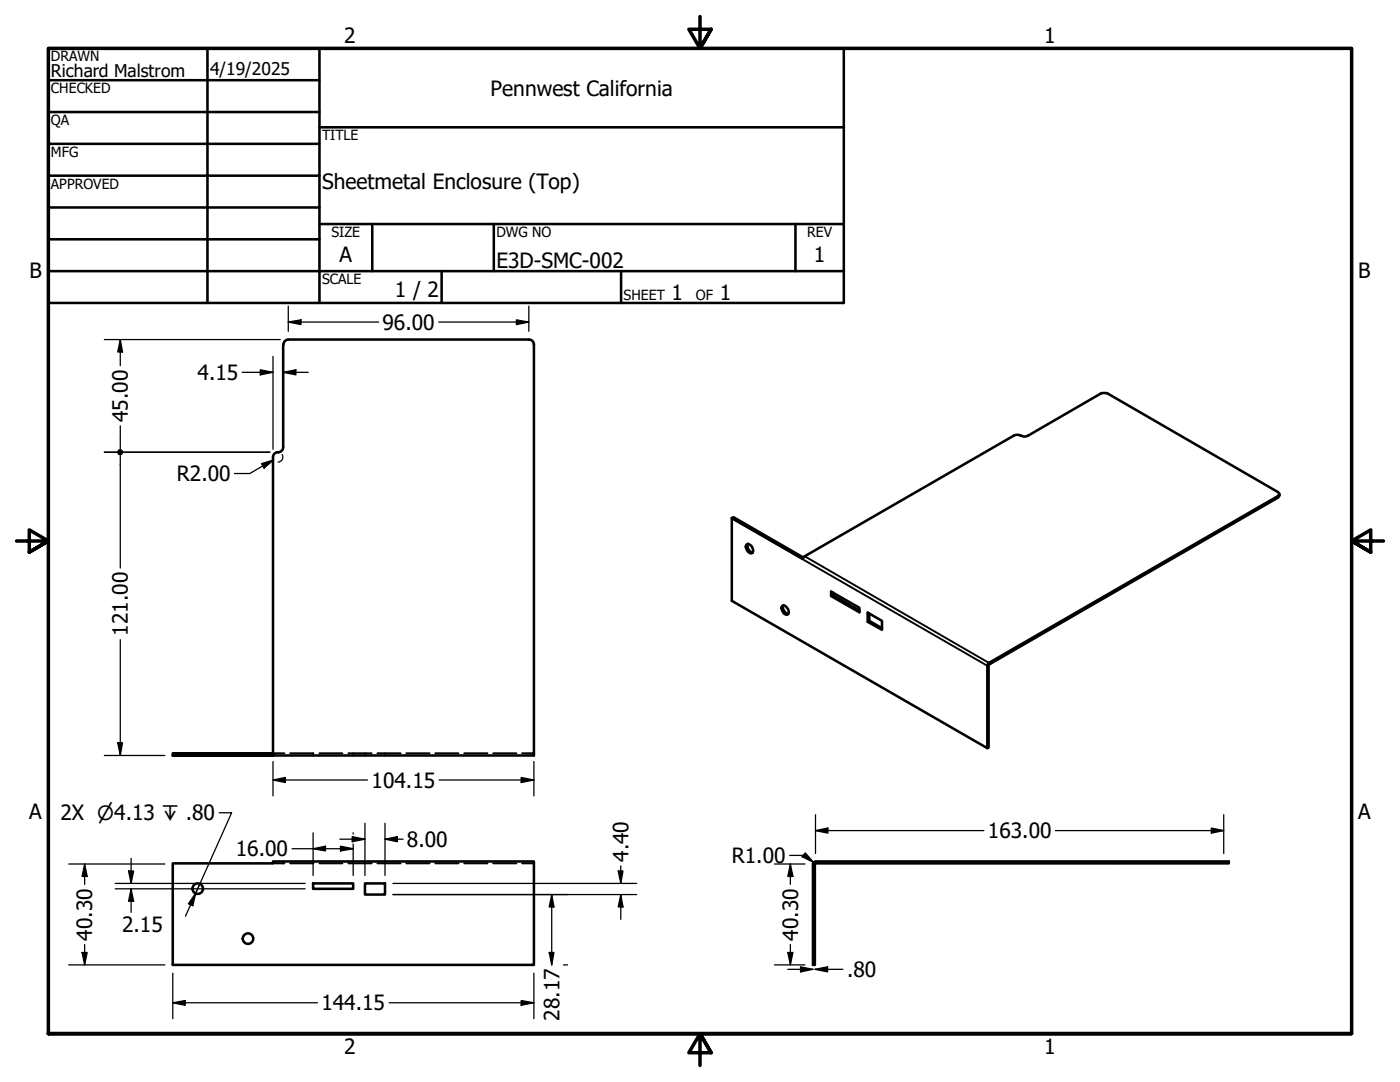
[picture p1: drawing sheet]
<svg xmlns="http://www.w3.org/2000/svg" width="279mm" height="216mm" viewBox="0 0 279 216" stroke-linecap="round" stroke-linejoin="round" font-family="sans-serif">
<!-- layer: Hidden (ANSI) -->
<g fill="none" stroke="#000" stroke-width=".38">
<path d="M38.4 150.3v.2M38.4 150.6v.1M40.5 150.3v.2M40.5 150.6v.1M48.5 150.3v.2M48.5 150.6v.1M50.5 150.3v.2M50.5 150.6v.1M54.5 150.3h2.3M57.9 150.3h4.6M62.5 150.3v.2M62.5 150.6v.1"/>
<path d="M63.8 150.3h4.5M69.5 150.3h4.7M70.5 150.3v.2M70.5 150.6v.1M72.8 150.3v.2M72.8 150.6v.1M75.3 150.3h4.6M76.8 150.3v.2M76.8 150.6v.1M81.1 150.3h4.6M86.9 150.3h4.6M92.6 150.3h4.7"/>
<path d="M98.4 150.3h4.7M104.2 150.3h2.4M54.5 172.3h2.3M56.5 171.9v.1M56.5 172.1v.2M57.9 172.3h4.6M63.8 172.3h4.5M69.5 172.3h4.7M75.3 172.3h4.6M81.1 172.3h4.6M86.9 172.3h4.6M92.6 172.3h4.7"/>
<path d="M98.4 172.3h4.7M104.2 172.3h2.4M162.2 172.3h.2M162.2 178.5h.2M162.2 176.3h.2M162.2 177.4h.2M162.2 178.3h.2M162.5 172.3h.1M162.5 178.5h.1M162.5 176.3h.1M162.5 177.4h.1M162.5 178.3h.1"/>
<path d="M222.8 171.9v.1M222.8 172.1v.2M162.2 186.2h.2M162.2 188.3h.2M162.5 186.2h.1M162.5 188.3h.1"/>
</g>
<!-- layer: Visible (ANSI) -->
<g fill="none" stroke="#000" stroke-width=".51">
<path d="M56.5 68.7v20.5M57.5 67.8h48M57.6 67.8a.98 .98 0 0 0-1 .9M105.6 67.8a.98 .98 0 0 1 1 .9M106.6 68.7v82h-72.1h20v-59.5M55.6 90.2a.99 .99 0 0 0-1.1 1M56.5 89.2a.98 .98 0 0 1-1 1M255.3 98.6v.3l-.3 .4-57.7 33.4v16.5l-.3 .1-51-29.4v-16.5l14.2 8.1 .4-.5 41.7-24.1a2.76 2.76 0 0 1 2.2 .2l.7-.2 14.4-8.4 1.1-.1 34.3 19.8 .3 .4-.3 .4-57.6 33.3-.4 .5v16.5M146 103.4l.4-.2 13.9 8.1M148.9 108.8l.2-.2a1.19 1.19 0 0 1 1.1 1.7 1.11 1.11 0 0 1-1.1-.4 1.11 1.11 0 0 1-.2-1.1zM149.2 108.5a1.35 1.35 0 0 0 1 1.7M165.9 118.9v-.9l5.6 3.3v.9l-5.6-3.3 .3-.2 5.3 3.2"/>
<path d="M166.2 118.2v.5M156 121l.2-.2a1.17 1.17 0 0 1 1.2 1.2l-.1 .6-.3 .1a1.45 1.45 0 0 1-1-1.7zM156.3 120.8a1.37 1.37 0 0 0 1 1.7M173.2 124.1l2.8 1.6v-1.8l-2.8-1.7v1.9l.3-.2 2.5 1.4M173.5 122.4v1.5M54.5 150.3h-20v.4M34.5 172.3h20v-.4h52.1v20.6h-72.1zM62.5 176.3h8v1.1h-8zM72.8 176.3h4v2.2h-4zM162.7 172l-.4 .2-.1 .2M162.8 171.9h82.4v.4h-82.6v20.2h-.4v-20.1"/>
<circle cx="39.5" cy="177.3" r="1.05"/>
<circle cx="49.5" cy="187.3" r="1.05"/>
</g>
<!-- layer: Visible Narrow (ANSI) -->
<path d="M255 99v.3M146 103.4l51 29.4M160.6 111l36.8 21.3" fill="none" stroke="#000" stroke-width=".38"/>
<!-- layer: Border (ANSI) -->
<path d="M139.7 3.3v6.4l-2.2-3.9h4.4l-2.2 3.9 2.2-3.9M3.3 107.9h6.4l-3.9-2.2v4.5l3.9-2.3-3.9 2.3M276.1 107.9h-6.4l3.9-2.2v4.5l-3.9-2.3 3.9 2.3M9.7 206.2v-196.5h260v196.5h-260h260M141.9 210.1l-2.2-3.9 2.2 3.9h-4.4l2.2-3.9v6.4" fill="none" stroke="#000" stroke-width=".7"/>
<!-- layer: Title (ANSI) -->
<g fill="none" stroke="#000" stroke-width=".51">
<path d="M9.7 9.7h158.7v50.8h-158.7zM9.7 16h54.1M41.4 9.7v50.8M63.8 9.7v50.8M9.7 22.4h54.1M9.7 28.7h54.1M9.7 35.1h54.1M63.8 25.4h104.6M9.7 41.4h54.1M9.7 47.8h54.1M9.7 54.1h158.7M63.8 44.7h104.6"/>
<path d="M74.3 44.7v9.4M88.1 54.1v6.4M98.6 44.7v9.4M124 54.1v6.4M158.7 44.7v9.4"/>
</g>
<!-- layer: Dimension (ANSI) -->
<g fill="none" stroke="#000" stroke-width=".25">
<path d="M20.8 67.8h35.1M24 67.8l.4 2.4h-.9zM24 67.8v5.2M48.3 74.3h6.2M51.9 73.8l2.6 .5-2.6 .5zM54.5 71.1v18.6M56.5 74.3l2.6-.5v1zM56.5 74.3h5M57.5 64.3l2.6-.5v1zM57.5 64.3h18.1M57.5 61.1v5M87.6 64.3h17.9"/>
<path d="M103.1 63.8l2.4 .5-2.4 .5zM105.5 61.1v5M20.8 90.2h33M24 85v4.6M24 90.9v22.4M52.2 92.5l2.4-.7-1.9 1.6zM54.6 91.8l-4.8 2.7h-3M56.3 90.7a.98 .98 0 0 1-.8 1.5M24 127.6v23.1M20.8 150.7h12.1M23.5 148.2h.9l-.4 2.5zM54.5 155.6l2.5-.5v1z"/>
<path d="M54.5 155.6h18.8M54.5 152v6.8M87.6 155.6h19M104 155.1l2.6 .5-2.6 .5zM106.6 152v6.8M13.7 172.4h19.2M16.9 172.4l.5 2.5h-1zM16.9 172.4v4.1M23 176.3h37.9M23 177.4h37.9M25.7 173.8h1l-.5 2.5zM26.2 177.4l.5 2.4h-1z"/>
<path d="M26.2 171.3v5M26.2 177.4v4.7M58.3 169.4h12.2M62.5 169.4l2.5-.6v1zM62.5 166.2v8.5M67.8 167.4h5M67.9 168.8l2.6 .6-2.6 .4zM70.3 166.9l2.5 .5-2.5 .6zM70.5 166.2v.2M70.5 168.4v6.3M72.8 164.3v10.4M76.8 167.4l2.5-.5v1.1z"/>
<path d="M76.8 167.4h3.7M76.8 164.3v10.4M78.4 176.3h48.7M78.4 178.5h48.7M110.1 178.5l.5 2.5h-1zM110.1 178.5v14M123.4 173.8h.9l-.4 2.5zM123.9 178.5l.4 2.5h-.9zM123.9 172.8v3.5M123.9 178.5v5M154.6 172.4h6.1M157.6 170.7h3l-.2-.1 2 1.5"/>
<path d="M157.7 172.4l.5 2.5h-1zM157.7 172.4v4.1M160.7 170.2l1.7 1.9-2.3-1.2zM162.8 165.7l2.4-.5v1zM162.8 165.7h33.5M162.8 162.6v7.7M210.6 165.7h33.6M241.7 165.2l2.5 .5-2.5 .5zM244.2 162.6v7.7M13.7 192.5h19.2M16.4 190.1h1l-.5 2.4zM16.9 188.5v4"/>
<path d="M34.5 194.2v9.1M104 199.6l2.6 .5-2.6 .5zM106.6 194.2v9.1M109.6 190.1h1l-.5 2.4zM112.5 192.5h.8M154.6 192.5h6.1M157.2 190.1h1l-.5 2.4zM157.2 193.4h5M157.7 188.5v4M159.8 192.9l2.4 .5-2.4 .5zM162.6 193.4l2.6-.5v1zM162.6 193.4h5.6"/>
<path d="M34.5 200.1l2.5-.5v1zM34.5 200.1h28.9M77.7 200.1h28.9"/>
</g>
<g fill="#000">
<path d="M24 67.8l.4 2.4h-.9zM51.9 73.8l2.6 .5-2.6 .5zM56.5 74.3l2.6-.5v1zM57.5 64.3l2.6-.5v1zM103.1 63.8l2.4 .5-2.4 .5zM52.2 92.5l2.4-.7-1.9 1.6zM23.5 148.2h.9l-.4 2.5zM54.5 155.6l2.5-.5v1zM104 155.1l2.6 .5-2.6 .5zM16.9 172.4l.5 2.5h-1zM25.7 173.8h1l-.5 2.5zM26.2 177.4l.5 2.4h-1z"/>
<path d="M62.5 169.4l2.5-.6v1zM67.9 168.8l2.6 .6-2.6 .4zM70.3 166.9l2.5 .5-2.5 .6zM76.8 167.4l2.5-.5v1.1zM123.4 173.8h.9l-.4 2.5zM157.7 172.4l.5 2.5h-1zM160.7 170.2l1.7 1.9-2.3-1.2zM162.8 165.7l2.4-.5v1zM241.7 165.2l2.5 .5-2.5 .5zM16.4 190.1h1l-.5 2.4zM34.5 200.1l2.5-.5v1zM109.6 190.1h1l-.5 2.4z"/>
<path d="M110.1 178.5l.5 2.5h-1zM123.9 178.5l.4 2.5h-.9zM157.2 190.1h1l-.5 2.4zM159.8 192.9l2.4 .5-2.4 .5zM162.6 193.4l2.6-.5v1zM104 199.6l2.6 .5-2.6 .5z"/>
<circle cx="24" cy="90.2" r=".62"/>
</g>
<!-- layer: Symbol (ANSI) -->
<path d="M39.1 178.2l-.6 2.5-.9-.4zM39.1 178.2l-2.1 4.6M39.9 176.3l-.8 1.9M43.8 162.2h2.4l-7.1 16" fill="none" stroke="#000" stroke-width=".25"/>
<path d="M39.1 178.2l-.6 2.5-.9-.4z" fill="#000"/>
<g font-size="4.2">
<text x="68.7" y="8.6">2</text>
<text x="208.4" y="8.6">1</text>
<text x="97.9" y="19.1">Pennwest California</text>
<text x="64.3" y="37.7">Sheetmetal Enclosure (Top)</text>
<text x="67.8" y="52.2">A</text>
<text x="99.1" y="53.5">E3D-SMC-002</text>
<text x="162.4" y="52.2">1</text>
<text x="5.9" y="55.5">B</text>
<text x="78.8" y="59.3">1 / 2</text>
<text x="134" y="59.9">1</text>
<text x="143.6" y="59.9">1</text>
<text x="271.1" y="55.5">B</text>
<text x="76.3" y="65.8">96.00</text>
<text x="39.4" y="75.8">4.15</text>
<text x="25.5" y="84.2" transform="rotate(-90 25.5 84.2)">45.00</text>
<text x="35.3" y="96">R2.00</text>
<text x="25.5" y="126.9" transform="rotate(-90 25.5 126.9)">121.00</text>
<text x="74.2" y="157.2">104.15</text>
<text x="5.8" y="163.4">A</text>
<text x="12.1" y="163.7">2X ⌀4.13 ↧ .80</text>
<text x="197.2" y="167.3">163.00</text>
<text x="271" y="163.4">A</text>
<text x="47.1" y="170.9">16.00</text>
<text x="81.2" y="169">8.00</text>
<text x="125.4" y="172" transform="rotate(-90 125.4 172)">4.40</text>
<text x="146" y="172.2">R1.00</text>
<text x="24.4" y="186">2.15</text>
<text x="18.4" y="187.7" transform="rotate(-90 18.4 187.7)">40.30</text>
<text x="159.3" y="187.7" transform="rotate(-90 159.3 187.7)">40.30</text>
<text x="169" y="194.9">.80</text>
<text x="64.1" y="201.6">144.15</text>
<text x="111.6" y="203.6" transform="rotate(-90 111.6 203.6)">28.17</text>
<text x="68.7" y="210.3">2</text>
<text x="208.4" y="210.3">1</text>
</g>
<g font-size="3.5">
<text x="10.2" y="15.4">Richard Malstrom</text>
<text x="41.9" y="14.9">4/19/2025</text>
</g>
<g font-size="2.8">
<text x="10.2" y="12.2">DRAWN</text>
<text x="10.2" y="18.6">CHECKED</text>
<text x="10.2" y="25">QA</text>
<text x="64.3" y="27.9">TITLE</text>
<text x="10.2" y="31.3">MFG</text>
<text x="10.2" y="37.7">APPROVED</text>
<text x="66.2" y="47.3">SIZE</text>
<text x="99.1" y="47.3">DWG NO</text>
<text x="161.1" y="47.2">REV</text>
<text x="64.3" y="56.7">SCALE</text>
<text x="124.5" y="59.9">SHEET</text>
<text x="138.9" y="59.9">OF</text>
</g>
</svg>
